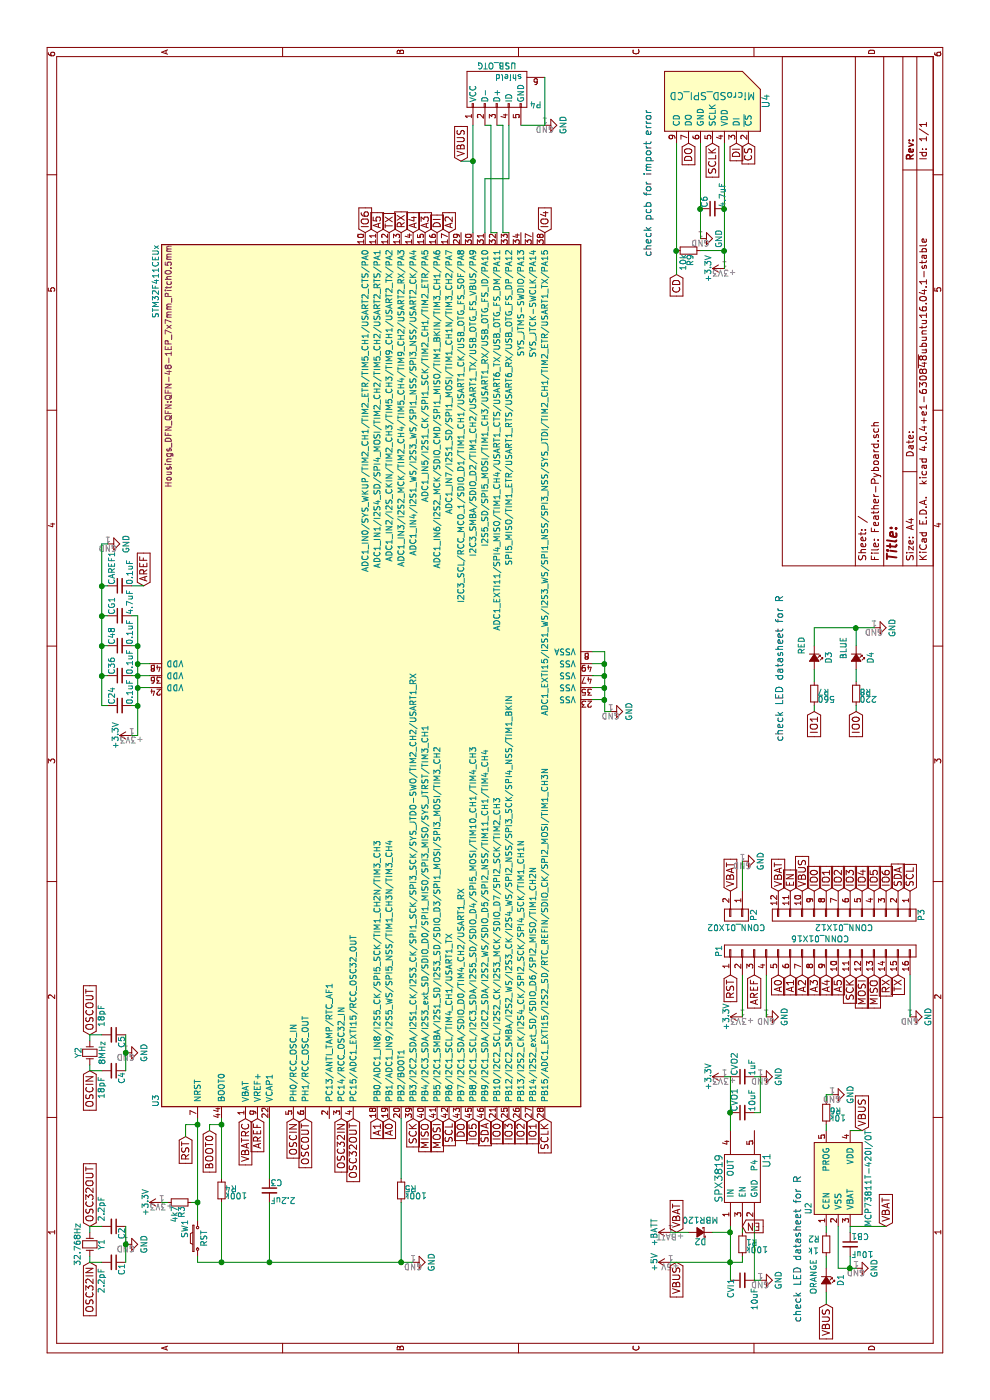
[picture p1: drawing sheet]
EESchema Schematic File Version 2
LIBS:power
LIBS:device
LIBS:transistors
LIBS:conn
LIBS:linear
LIBS:regul
LIBS:74xx
LIBS:cmos4000
LIBS:adc-dac
LIBS:memory
LIBS:xilinx
LIBS:microcontrollers
LIBS:dsp
LIBS:microchip
LIBS:analog_switches
LIBS:motorola
LIBS:texas
LIBS:intel
LIBS:audio
LIBS:interface
LIBS:digital-audio
LIBS:philips
LIBS:display
LIBS:cypress
LIBS:siliconi
LIBS:opto
LIBS:atmel
LIBS:contrib
LIBS:valves
LIBS:bbd
LIBS:battery_management
LIBS:Worldsemi
LIBS:Power_Management
LIBS:ESD_Protection
LIBS:supertex
LIBS:Lattice
LIBS:msp430
LIBS:actel
LIBS:ir
LIBS:analog_devices
LIBS:microchip_pic10mcu
LIBS:transf
LIBS:onsemi
LIBS:rfcom
LIBS:ftdi
LIBS:switches
LIBS:elec-unifil
LIBS:microchip_pic12mcu
LIBS:Oscillators
LIBS:stm8
LIBS:hc11
LIBS:gennum
LIBS:diode
LIBS:sensors
LIBS:microchip_pic16mcu
LIBS:Xicor
LIBS:nordicsemi
LIBS:microchip_dspic33dsc
LIBS:motor_drivers
LIBS:logo
LIBS:microchip_pic18mcu
LIBS:Zilog
LIBS:pspice
LIBS:cmos_ieee
LIBS:74xgxx
LIBS:silabs
LIBS:ttl_ieee
LIBS:brooktre
LIBS:nxp_armmcu
LIBS:stm32
LIBS:relays
LIBS:Altera
LIBS:graphic
LIBS:dc-dc
LIBS:powerint
LIBS:maxim
LIBS:microchip_pic32mcu
LIBS:video
LIBS:references
LIBS:ac-dc
LIBS:theinventorhouse
LIBS:RFM12_SMD
LIBS:ATWINC1500-MR210PA
LIBS:ATMEGA328P-AU
LIBS:74HC4050D_652
LIBS:microsd_spi_cd
LIBS:Feather-Pyboard-cache
EELAYER 25 0
EELAYER END
$Descr A4 11693 8268
encoding utf-8
Sheet 1 1
Title ""
Date ""
Rev ""
Comp ""
Comment1 ""
Comment2 ""
Comment3 ""
Comment4 ""
$EndDescr
$Comp
L STM32F411CEUx U3
U 1 1
P 6050 3150
F 0 "U3" H 2450 4975 50  0000 L BNN
F 1 "STM32F411CEUx" H 9650 4975 50  0000 R BNN
F 2 "Housings_DFN_QFN:QFN-48-1EP_7x7mm_Pitch0.5mm" H 9650 4925 50  0000 R TNN
F 3 "" H 6050 3150 50  0000 C CNN
	1    6050 3150
	1    0    0    -1  
$EndComp
$Comp
L MCP73811T-420I/OT U2
U 1 1
P 1850 7000
F 0 "U2" H 1600 7250 50  0000 C CNN
F 1 "MCP73811T-420I/OT" H 1850 6750 50  0000 C CNN
F 2 "TO_SOT_Packages_SMD:SOT-23-5" H 1850 7000 50  0001 C CNN
F 3 "" H 1850 7000 50  0000 C CNN
	1    1850 7000
	1    0    0    -1  
$EndComp
$Comp
L SPX3819 U1
U 1 1
P 1850 6200
F 0 "U1" H 2000 6000 60  0000 C CNN
F 1 "SPX3819" H 1850 6400 60  0000 C CNN
F 2 "TO_SOT_Packages_SMD:SOT-23-5" H 1850 6200 60  0001 C CNN
F 3 "" H 1850 6200 60  0000 C CNN
	1    1850 6200
	1    0    0    -1  
$EndComp
$Comp
L D_Schottky_Small D2
U 1 1
P 1400 5850
F 0 "D2" H 1350 5930 50  0000 L CNN
F 1 "MBR120" H 1250 5750 50  0000 L CNN
F 2 "Diodes_SMD:SOD-123" V 1400 5850 50  0001 C CNN
F 3 "" V 1400 5850 50  0000 C CNN
	1    1400 5850
	0    -1   -1   0   
$EndComp
$Comp
L Crystal_Small Y2
U 1 1
P 2900 750
F 0 "Y2" H 2900 850 50  0000 C CNN
F 1 "8MHz" H 2900 650 50  0000 C CNN
F 2 "smt:R-1210" H 2900 750 50  0001 C CNN
F 3 "" H 2900 750 50  0000 C CNN
	1    2900 750 
	1    0    0    -1  
$EndComp
$Comp
L Crystal_Small Y1
U 1 1
P 1300 750
F 0 "Y1" H 1300 850 50  0000 C CNN
F 1 "32.768Hz" H 1300 650 50  0000 C CNN
F 2 "smt:R-1206" H 1300 750 50  0001 C CNN
F 3 "" H 1300 750 50  0000 C CNN
	1    1300 750 
	-1   0    0    1   
$EndComp
$Comp
L USB_OTG P4
U 1 1
P 10950 4150
F 0 "P4" H 11275 4025 50  0000 C CNN
F 1 "USB_OTG" H 10950 4350 50  0000 C CNN
F 2 "Connect:USB_Micro-B" V 10900 4050 50  0001 C CNN
F 3 "" V 10900 4050 50  0000 C CNN
	1    10950 4150
	0    1    1    0   
$EndComp
$Comp
L MicroSD_SPI_CD U4
U 1 1
P 10850 5950
F 0 "U4" H 10850 6400 60  0000 C CNN
F 1 "MicroSD_SPI_CD" V 10800 5950 60  0000 C CNN
F 2 "conn-io:HIROSE-MICROSD-DM3AT-SF" H 10700 5950 60  0001 C CNN
F 3 "" H 10700 5950 60  0000 C CNN
	1    10850 5950
	-1   0    0    1   
$EndComp
$Comp
L SW_PUSH_SMALL_H SW1
U 1 1
P 1350 1650
F 0 "SW1" H 1430 1760 50  0000 C CNN
F 1 "RST" H 1350 1600 50  0000 C CNN
F 2 "Buttons_Switches_SMD:SW_SPST_B3U-1000P" H 1350 1850 50  0001 C CNN
F 3 "" H 1350 1850 50  0000 C CNN
	1    1350 1650
	1    0    0    -1  
$EndComp
$Comp
L CONN_01X02 P2
U 1 1
P 4050 6150
F 0 "P2" H 4050 6300 50  0000 C CNN
F 1 "CONN_01X02" V 4150 6150 50  0000 C CNN
F 2 "Connectors_JST:JST_PH_S2B-PH-SM4-TB_02x2.00mm_Angled" H 4050 6150 50  0001 C CNN
F 3 "" H 4050 6150 50  0000 C CNN
	1    4050 6150
	-1   0    0    1   
$EndComp
$Comp
L CONN_01X16 P1
U 1 1
P 3750 6850
F 0 "P1" H 3750 7700 50  0000 C CNN
F 1 "CONN_01X16" V 3850 6850 50  0000 C CNN
F 2 "Socket_Strips:Socket_Strip_Straight_1x16" H 3750 6850 50  0001 C CNN
F 3 "" H 3750 6850 50  0000 C CNN
	1    3750 6850
	1    0    0    -1  
$EndComp
$Comp
L CONN_01X12 P3
U 1 1
P 4050 7050
F 0 "P3" H 4050 7700 50  0000 C CNN
F 1 "CONN_01X12" V 4150 7050 50  0000 C CNN
F 2 "Socket_Strips:Socket_Strip_Straight_1x12" H 4050 7050 50  0001 C CNN
F 3 "" H 4050 7050 50  0000 C CNN
	1    4050 7050
	-1   0    0    1   
$EndComp
$Comp
L C_Small C24
U 1 1
P 5800 1000
F 0 "C24" H 5810 1070 50  0000 L CNN
F 1 "0.1uF" H 5810 920 50  0000 L CNN
F 2 "Capacitors_SMD:C_0402" H 5800 1000 50  0001 C CNN
F 3 "" H 5800 1000 50  0000 C CNN
	1    5800 1000
	1    0    0    -1  
$EndComp
$Comp
L C_Small C36
U 1 1
P 6050 1000
F 0 "C36" H 6060 1070 50  0000 L CNN
F 1 "0.1uF" H 6060 920 50  0000 L CNN
F 2 "Capacitors_SMD:C_0402" H 6050 1000 50  0001 C CNN
F 3 "" H 6050 1000 50  0000 C CNN
	1    6050 1000
	1    0    0    -1  
$EndComp
$Comp
L C_Small C48
U 1 1
P 6300 1000
F 0 "C48" H 6310 1070 50  0000 L CNN
F 1 "0.1uF" H 6310 920 50  0000 L CNN
F 2 "Capacitors_SMD:C_0402" H 6300 1000 50  0001 C CNN
F 3 "" H 6300 1000 50  0000 C CNN
	1    6300 1000
	1    0    0    -1  
$EndComp
$Comp
L +3.3V #PWR01
U 1 1
P 5550 1100
F 0 "#PWR01" H 5550 950 50  0001 C CNN
F 1 "+3.3V" H 5550 1240 50  0000 C CNN
F 2 "" H 5550 1100 50  0000 C CNN
F 3 "" H 5550 1100 50  0000 C CNN
	1    5550 1100
	1    0    0    -1  
$EndComp
$Comp
L GND #PWR02
U 1 1
P 7150 900
F 0 "#PWR02" H 7150 650 50  0001 C CNN
F 1 "GND" H 7150 750 50  0000 C CNN
F 2 "" H 7150 900 50  0000 C CNN
F 3 "" H 7150 900 50  0000 C CNN
	1    7150 900 
	1    0    0    -1  
$EndComp
$Comp
L GND #PWR03
U 1 1
P 5750 5100
F 0 "#PWR03" H 5750 4850 50  0001 C CNN
F 1 "GND" H 5750 4950 50  0000 C CNN
F 2 "" H 5750 5100 50  0000 C CNN
F 3 "" H 5750 5100 50  0000 C CNN
	1    5750 5100
	1    0    0    -1  
$EndComp
$Comp
L C_Small CAREF1
U 1 1
P 6800 1000
F 0 "CAREF1" H 6810 1070 50  0000 L CNN
F 1 "0.1uF" H 6810 920 50  0000 L CNN
F 2 "Capacitors_SMD:C_0402" H 6800 1000 50  0001 C CNN
F 3 "" H 6800 1000 50  0000 C CNN
	1    6800 1000
	1    0    0    -1  
$EndComp
$Comp
L C_Small CG1
U 1 1
P 6550 1000
F 0 "CG1" H 6560 1070 50  0000 L CNN
F 1 "4.7uF" H 6560 920 50  0000 L CNN
F 2 "Capacitors_SMD:C_0402" H 6550 1000 50  0001 C CNN
F 3 "" H 6550 1000 50  0000 C CNN
	1    6550 1000
	1    0    0    -1  
$EndComp
$Comp
L C_Small C2
U 1 1
P 1450 950
F 0 "C2" H 1460 1020 50  0000 L CNN
F 1 "2.2pF" H 1200 850 50  0000 L CNN
F 2 "Capacitors_SMD:C_0402" H 1450 950 50  0001 C CNN
F 3 "" H 1450 950 50  0000 C CNN
	1    1450 950 
	-1   0    0    1   
$EndComp
$Comp
L C_Small C1
U 1 1
P 1150 950
F 0 "C1" H 1160 1020 50  0000 L CNN
F 1 "2.2pF" H 1200 850 50  0000 L CNN
F 2 "Capacitors_SMD:C_0402" H 1150 950 50  0001 C CNN
F 3 "" H 1150 950 50  0000 C CNN
	1    1150 950 
	-1   0    0    1   
$EndComp
Text GLabel 2350 2850 0    60   Input ~ 0
OSC32IN
Text GLabel 2350 2950 0    60   Input ~ 0
OSC32OUT
$Comp
L GND #PWR04
U 1 1
P 1300 1050
F 0 "#PWR04" H 1300 800 50  0001 C CNN
F 1 "GND" H 1300 900 50  0000 C CNN
F 2 "" H 1300 1050 50  0000 C CNN
F 3 "" H 1300 1050 50  0000 C CNN
	1    1300 1050
	1    0    0    -1  
$EndComp
Text GLabel 1150 750  0    60   Input ~ 0
OSC32IN
Text GLabel 1450 750  2    60   Input ~ 0
OSC32OUT
Text GLabel 2350 2450 0    60   Input ~ 0
OSCIN
Text GLabel 2350 2550 0    60   Input ~ 0
OSCOUT
$Comp
L C_Small C4
U 1 1
P 2750 950
F 0 "C4" H 2760 1020 50  0000 L CNN
F 1 "18pF" H 2800 850 50  0000 L CNN
F 2 "Capacitors_SMD:C_0402" H 2750 950 50  0001 C CNN
F 3 "" H 2750 950 50  0000 C CNN
	1    2750 950 
	-1   0    0    1   
$EndComp
$Comp
L C_Small C5
U 1 1
P 3050 950
F 0 "C5" H 3060 1020 50  0000 L CNN
F 1 "18pF" H 2800 850 50  0000 L CNN
F 2 "Capacitors_SMD:C_0402" H 3050 950 50  0001 C CNN
F 3 "" H 3050 950 50  0000 C CNN
	1    3050 950 
	-1   0    0    1   
$EndComp
$Comp
L GND #PWR05
U 1 1
P 2900 1050
F 0 "#PWR05" H 2900 800 50  0001 C CNN
F 1 "GND" H 2900 900 50  0000 C CNN
F 2 "" H 2900 1050 50  0000 C CNN
F 3 "" H 2900 1050 50  0000 C CNN
	1    2900 1050
	1    0    0    -1  
$EndComp
Text GLabel 2750 750  0    60   Input ~ 0
OSCIN
Text GLabel 3050 750  2    60   Input ~ 0
OSCOUT
$Comp
L R_Small R4
U 1 1
P 1750 1850
F 0 "R4" H 1780 1870 50  0000 L CNN
F 1 "100k" H 1780 1810 50  0000 L CNN
F 2 "Resistors_SMD:R_0402" H 1750 1850 50  0001 C CNN
F 3 "" H 1750 1850 50  0000 C CNN
	1    1750 1850
	0    1    1    0   
$EndComp
Text GLabel 2250 1750 0    60   Input ~ 0
BOOT0
$Comp
L R_Small R3
U 1 1
P 1650 1500
F 0 "R3" H 1680 1520 50  0000 L CNN
F 1 "4k7" H 1680 1460 50  0000 L CNN
F 2 "Resistors_SMD:R_0402" H 1650 1500 50  0001 C CNN
F 3 "" H 1650 1500 50  0000 C CNN
	1    1650 1500
	-1   0    0    1   
$EndComp
$Comp
L +3.3V #PWR06
U 1 1
P 1650 1350
F 0 "#PWR06" H 1650 1200 50  0001 C CNN
F 1 "+3.3V" H 1650 1490 50  0000 C CNN
F 2 "" H 1650 1350 50  0000 C CNN
F 3 "" H 1650 1350 50  0000 C CNN
	1    1650 1350
	1    0    0    -1  
$EndComp
$Comp
L GND #PWR07
U 1 1
P 1150 3450
F 0 "#PWR07" H 1150 3200 50  0001 C CNN
F 1 "GND" H 1150 3300 50  0000 C CNN
F 2 "" H 1150 3450 50  0000 C CNN
F 3 "" H 1150 3450 50  0000 C CNN
	1    1150 3450
	1    0    0    -1  
$EndComp
$Comp
L C_Small C3
U 1 1
P 1750 2250
F 0 "C3" H 1760 2320 50  0000 L CNN
F 1 "2.2uF" H 1760 2170 50  0000 L CNN
F 2 "Capacitors_SMD:C_0402" H 1750 2250 50  0001 C CNN
F 3 "" H 1750 2250 50  0000 C CNN
	1    1750 2250
	0    1    1    0   
$EndComp
Text GLabel 2350 2050 0    60   Input ~ 0
VBATRC
Text GLabel 2350 2150 0    60   Input ~ 0
AREF
Text GLabel 6800 1200 2    60   Input ~ 0
AREF
$Comp
L +BATT #PWR08
U 1 1
P 1400 5600
F 0 "#PWR08" H 1400 5450 50  0001 C CNN
F 1 "+BATT" H 1400 5740 50  0000 C CNN
F 2 "" H 1400 5600 50  0000 C CNN
F 3 "" H 1400 5600 50  0000 C CNN
	1    1400 5600
	1    0    0    -1  
$EndComp
$Comp
L +5V #PWR09
U 1 1
P 1150 5600
F 0 "#PWR09" H 1150 5450 50  0001 C CNN
F 1 "+5V" H 1150 5740 50  0000 C CNN
F 2 "" H 1150 5600 50  0000 C CNN
F 3 "" H 1150 5600 50  0000 C CNN
	1    1150 5600
	1    0    0    -1  
$EndComp
Text GLabel 1400 5650 2    60   Input ~ 0
VBAT
Text GLabel 1150 5650 0    60   Input ~ 0
VBUS
$Comp
L R_Small R1
U 1 1
P 1300 6200
F 0 "R1" H 1330 6220 50  0000 L CNN
F 1 "100k" H 1330 6160 50  0000 L CNN
F 2 "Resistors_SMD:R_0402" H 1300 6200 50  0001 C CNN
F 3 "" H 1300 6200 50  0000 C CNN
	1    1300 6200
	0    1    1    0   
$EndComp
$Comp
L C_Small CVI1
U 1 1
P 1000 6200
F 0 "CVI1" H 850 6300 50  0000 L CNN
F 1 "10uF" H 750 6100 50  0000 L CNN
F 2 "Capacitors_SMD:C_0402" H 1000 6200 50  0001 C CNN
F 3 "" H 1000 6200 50  0000 C CNN
	1    1000 6200
	1    0    0    -1  
$EndComp
$Comp
L GND #PWR010
U 1 1
P 1000 6350
F 0 "#PWR010" H 1000 6100 50  0001 C CNN
F 1 "GND" H 1000 6200 50  0000 C CNN
F 2 "" H 1000 6350 50  0000 C CNN
F 3 "" H 1000 6350 50  0000 C CNN
	1    1000 6350
	1    0    0    -1  
$EndComp
$Comp
L C_Small CVO1
U 1 1
P 2400 6200
F 0 "CVO1" H 2410 6270 50  0000 L CNN
F 1 "10uF" H 2410 6120 50  0000 L CNN
F 2 "Capacitors_SMD:C_0402" H 2400 6200 50  0001 C CNN
F 3 "" H 2400 6200 50  0000 C CNN
	1    2400 6200
	1    0    0    -1  
$EndComp
$Comp
L C_Small CVO2
U 1 1
P 2700 6200
F 0 "CVO2" H 2710 6270 50  0000 L CNN
F 1 "1uF" H 2710 6120 50  0000 L CNN
F 2 "Capacitors_SMD:C_0402" H 2700 6200 50  0001 C CNN
F 3 "" H 2700 6200 50  0000 C CNN
	1    2700 6200
	1    0    0    -1  
$EndComp
$Comp
L +3.3V #PWR011
U 1 1
P 2700 6050
F 0 "#PWR011" H 2700 5900 50  0001 C CNN
F 1 "+3.3V" H 2700 6190 50  0000 C CNN
F 2 "" H 2700 6050 50  0000 C CNN
F 3 "" H 2700 6050 50  0000 C CNN
	1    2700 6050
	1    0    0    -1  
$EndComp
$Comp
L GND #PWR012
U 1 1
P 2700 6350
F 0 "#PWR012" H 2700 6100 50  0001 C CNN
F 1 "GND" H 2700 6200 50  0000 C CNN
F 2 "" H 2700 6350 50  0000 C CNN
F 3 "" H 2700 6350 50  0000 C CNN
	1    2700 6350
	1    0    0    -1  
$EndComp
$Comp
L C_Small CB1
U 1 1
P 1300 7100
F 0 "CB1" H 1310 7170 50  0000 L CNN
F 1 "10uF" H 1310 7020 50  0000 L CNN
F 2 "Capacitors_SMD:C_0402" H 1300 7100 50  0001 C CNN
F 3 "" H 1300 7100 50  0000 C CNN
	1    1300 7100
	0    1    1    0   
$EndComp
$Comp
L R_Small R2
U 1 1
P 1300 6900
F 0 "R2" H 1150 6950 50  0000 L CNN
F 1 "1k" H 1150 6850 50  0000 L CNN
F 2 "Resistors_SMD:R_0402" H 1300 6900 50  0001 C CNN
F 3 "" H 1300 6900 50  0000 C CNN
	1    1300 6900
	0    1    1    0   
$EndComp
$Comp
L R_Small R6
U 1 1
P 2400 6900
F 0 "R6" H 2430 6920 50  0000 L CNN
F 1 "10k" H 2430 6860 50  0000 L CNN
F 2 "Resistors_SMD:R_0402" H 2400 6900 50  0001 C CNN
F 3 "" H 2400 6900 50  0000 C CNN
	1    2400 6900
	0    1    1    0   
$EndComp
$Comp
L GND #PWR013
U 1 1
P 2550 6950
F 0 "#PWR013" H 2550 6700 50  0001 C CNN
F 1 "GND" H 2550 6800 50  0000 C CNN
F 2 "" H 2550 6950 50  0000 C CNN
F 3 "" H 2550 6950 50  0000 C CNN
	1    2550 6950
	1    0    0    -1  
$EndComp
$Comp
L GND #PWR014
U 1 1
P 1100 7150
F 0 "#PWR014" H 1100 6900 50  0001 C CNN
F 1 "GND" H 1100 7000 50  0000 C CNN
F 2 "" H 1100 7150 50  0000 C CNN
F 3 "" H 1100 7150 50  0000 C CNN
	1    1100 7150
	1    0    0    -1  
$EndComp
Text GLabel 1450 7400 2    60   Input ~ 0
VBAT
Text GLabel 2250 7200 2    60   Input ~ 0
VBUS
$Comp
L Led_Small D1
U 1 1
P 1000 6900
F 0 "D1" H 950 7025 50  0000 L CNN
F 1 "ORANGE" H 825 6800 50  0000 L CNN
F 2 "LEDs:LED_0402" V 1000 6900 50  0001 C CNN
F 3 "" V 1000 6900 50  0000 C CNN
	1    1000 6900
	-1   0    0    1   
$EndComp
Text GLabel 800  6900 0    60   Input ~ 0
VBUS
Text GLabel 10350 3850 2    60   Input ~ 0
VBUS
Wire Wire Line
	5800 1100 5800 1150
Wire Wire Line
	5550 1150 6550 1150
Wire Wire Line
	6300 1150 6300 1100
Wire Wire Line
	6050 1100 6050 1250
Connection ~ 6050 1150
Wire Wire Line
	5950 1250 5950 1150
Connection ~ 5950 1150
Wire Wire Line
	6150 1250 6150 1150
Connection ~ 6150 1150
Wire Wire Line
	5550 1100 5550 1150
Connection ~ 5800 1150
Wire Wire Line
	5800 900  5800 850 
Wire Wire Line
	5800 850  7150 850 
Wire Wire Line
	6300 850  6300 900 
Wire Wire Line
	6050 900  6050 850 
Connection ~ 6050 850 
Wire Wire Line
	7150 850  7150 900 
Connection ~ 6300 850 
Wire Wire Line
	5850 4950 5850 5050
Wire Wire Line
	5750 5050 6250 5050
Wire Wire Line
	6150 5050 6150 4950
Wire Wire Line
	5950 4950 5950 5050
Connection ~ 5950 5050
Wire Wire Line
	6050 4950 6050 5050
Connection ~ 6050 5050
Wire Wire Line
	5750 5050 5750 5100
Connection ~ 5850 5050
Wire Wire Line
	6550 900  6550 850 
Connection ~ 6550 850 
Wire Wire Line
	6800 900  6800 850 
Connection ~ 6800 850 
Wire Wire Line
	6550 1150 6550 1100
Connection ~ 6300 1150
Wire Wire Line
	6800 1100 6800 1200
Wire Wire Line
	6250 5050 6250 4950
Connection ~ 6150 5050
Wire Wire Line
	1150 850  1150 750 
Wire Wire Line
	1150 750  1200 750 
Wire Wire Line
	1400 750  1450 750 
Wire Wire Line
	1450 750  1450 850 
Wire Wire Line
	1150 1050 1450 1050
Connection ~ 1300 1050
Wire Wire Line
	2750 1050 3050 1050
Connection ~ 2900 1050
Wire Wire Line
	2750 850  2750 750 
Wire Wire Line
	2750 750  2800 750 
Wire Wire Line
	3000 750  3050 750 
Wire Wire Line
	3050 750  3050 850 
Wire Wire Line
	1150 1850 1650 1850
Wire Wire Line
	1850 1850 2350 1850
Wire Wire Line
	2300 1850 2300 1750
Wire Wire Line
	2300 1750 2250 1750
Connection ~ 2300 1850
Wire Wire Line
	1500 1650 2350 1650
Wire Wire Line
	1150 1650 1150 3450
Wire Wire Line
	1150 1650 1200 1650
Wire Wire Line
	2350 2250 1850 2250
Connection ~ 1150 1850
Wire Wire Line
	1650 2250 1150 2250
Connection ~ 1150 2250
Wire Wire Line
	1400 5600 1400 5750
Wire Wire Line
	1400 6100 1400 5950
Wire Wire Line
	1000 6100 1450 6100
Wire Wire Line
	1150 5600 1150 6200
Connection ~ 1400 6100
Wire Wire Line
	1450 6200 1400 6200
Wire Wire Line
	1150 6200 1200 6200
Connection ~ 1150 6100
Wire Wire Line
	1000 6300 1450 6300
Wire Wire Line
	1000 6350 1000 6300
Wire Wire Line
	2250 6100 2700 6100
Connection ~ 2400 6100
Wire Wire Line
	2700 6100 2700 6050
Wire Wire Line
	2700 6300 2700 6350
Wire Wire Line
	2400 6300 2400 6350
Wire Wire Line
	2400 6350 2700 6350
Wire Wire Line
	2250 6900 2300 6900
Wire Wire Line
	2500 6900 2550 6900
Wire Wire Line
	2550 6900 2550 6950
Wire Wire Line
	1450 7000 1100 7000
Wire Wire Line
	1450 7100 1400 7100
Wire Wire Line
	1100 7000 1100 7150
Wire Wire Line
	1200 7100 1100 7100
Connection ~ 1100 7100
Wire Wire Line
	1450 7100 1450 7400
Wire Wire Line
	2250 7100 2250 7200
Wire Wire Line
	1450 6900 1400 6900
Wire Wire Line
	1200 6900 1100 6900
Wire Wire Line
	900  6900 800  6900
Wire Wire Line
	9750 3950 10650 3950
Wire Wire Line
	10350 3850 10350 3950
Connection ~ 10350 3950
$Comp
L GND #PWR015
U 1 1
P 10650 4550
F 0 "#PWR015" H 10650 4300 50  0001 C CNN
F 1 "GND" H 10650 4400 50  0000 C CNN
F 2 "" H 10650 4550 50  0000 C CNN
F 3 "" H 10650 4550 50  0000 C CNN
	1    10650 4550
	1    0    0    -1  
$EndComp
Wire Wire Line
	10650 4350 10650 4550
Wire Wire Line
	10650 4550 11050 4550
Wire Wire Line
	10650 4050 10650 4100
Wire Wire Line
	10650 4100 9750 4100
Wire Wire Line
	9750 4100 9750 4150
Wire Wire Line
	9750 4250 9750 4200
Wire Wire Line
	9750 4200 10650 4200
Wire Wire Line
	10650 4200 10650 4150
Wire Wire Line
	10650 4250 10200 4250
Wire Wire Line
	10200 4250 10200 4050
Wire Wire Line
	10200 4050 9750 4050
Text GLabel 9400 5650 0    60   Input ~ 0
CD
Text GLabel 10500 5750 0    60   Input ~ 0
DO
Text GLabel 10500 5950 0    60   Input ~ 0
SCLK
Text GLabel 10500 6150 0    60   Input ~ 0
DI
Text GLabel 10500 6250 0    60   Input ~ 0
CS
$Comp
L GND #PWR016
U 1 1
P 9700 5850
F 0 "#PWR016" H 9700 5600 50  0001 C CNN
F 1 "GND" H 9700 5700 50  0000 C CNN
F 2 "" H 9700 5850 50  0000 C CNN
F 3 "" H 9700 5850 50  0000 C CNN
	1    9700 5850
	1    0    0    -1  
$EndComp
Wire Wire Line
	9700 5850 10500 5850
$Comp
L +3.3V #PWR017
U 1 1
P 9450 6050
F 0 "#PWR017" H 9450 5900 50  0001 C CNN
F 1 "+3.3V" H 9450 6190 50  0000 C CNN
F 2 "" H 9450 6050 50  0000 C CNN
F 3 "" H 9450 6050 50  0000 C CNN
	1    9450 6050
	1    0    0    -1  
$EndComp
Wire Wire Line
	9450 6050 10500 6050
Text GLabel 2350 3850 0    60   Input ~ 0
DO
Text GLabel 2350 4550 0    60   Input ~ 0
SCLK
Text GLabel 9750 3650 2    60   Input ~ 0
DI
Text GLabel 4250 6100 2    60   Input ~ 0
VBAT
$Comp
L GND #PWR018
U 1 1
P 4500 6200
F 0 "#PWR018" H 4500 5950 50  0001 C CNN
F 1 "GND" H 4500 6050 50  0000 C CNN
F 2 "" H 4500 6200 50  0000 C CNN
F 3 "" H 4500 6200 50  0000 C CNN
	1    4500 6200
	1    0    0    -1  
$EndComp
Wire Wire Line
	4250 6200 4500 6200
$Comp
L C_Small C6
U 1 1
P 9950 5950
F 0 "C6" H 9960 6020 50  0000 L CNN
F 1 "4.7uF" H 9960 5870 50  0000 L CNN
F 2 "Capacitors_SMD:C_0402" H 9950 5950 50  0001 C CNN
F 3 "" H 9950 5950 50  0000 C CNN
	1    9950 5950
	1    0    0    -1  
$EndComp
$Comp
L R_Small R9
U 1 1
P 9600 5750
F 0 "R9" H 9630 5770 50  0000 L CNN
F 1 "10k" H 9630 5710 50  0000 L CNN
F 2 "Resistors_SMD:R_0402" H 9600 5750 50  0001 C CNN
F 3 "" H 9600 5750 50  0000 C CNN
	1    9600 5750
	-1   0    0    1   
$EndComp
Wire Wire Line
	9600 5850 9600 6050
Connection ~ 9600 6050
Connection ~ 9950 5850
Connection ~ 9950 6050
Wire Wire Line
	9400 5650 10500 5650
Connection ~ 9600 5650
Text Notes 650  6700 0    60   ~ 0
check LED datasheet for R
Text Notes 5500 6550 0    60   ~ 0
check LED datasheet for R
$Comp
L R_Small R7
U 1 1
P 5900 6800
F 0 "R7" H 5930 6820 50  0000 L CNN
F 1 "560" H 5930 6760 50  0000 L CNN
F 2 "Resistors_SMD:R_0402" H 5900 6800 50  0001 C CNN
F 3 "" H 5900 6800 50  0000 C CNN
	1    5900 6800
	0    1    1    0   
$EndComp
$Comp
L R_Small R8
U 1 1
P 5900 7150
F 0 "R8" H 5930 7170 50  0000 L CNN
F 1 "220" H 5930 7110 50  0000 L CNN
F 2 "Resistors_SMD:R_0402" H 5900 7150 50  0001 C CNN
F 3 "" H 5900 7150 50  0000 C CNN
	1    5900 7150
	0    1    1    0   
$EndComp
$Comp
L Led_Small D3
U 1 1
P 6200 6800
F 0 "D3" H 6150 6925 50  0000 L CNN
F 1 "RED" H 6025 6700 50  0000 L CNN
F 2 "LEDs:LED_0402" V 6200 6800 50  0001 C CNN
F 3 "" V 6200 6800 50  0000 C CNN
	1    6200 6800
	-1   0    0    1   
$EndComp
$Comp
L Led_Small D4
U 1 1
P 6200 7150
F 0 "D4" H 6150 7275 50  0000 L CNN
F 1 "BLUE" H 6025 7050 50  0000 L CNN
F 2 "LEDs:LED_0402" V 6200 7150 50  0001 C CNN
F 3 "" V 6200 7150 50  0000 C CNN
	1    6200 7150
	-1   0    0    1   
$EndComp
$Comp
L GND #PWR019
U 1 1
P 6450 7300
F 0 "#PWR019" H 6450 7050 50  0001 C CNN
F 1 "GND" H 6450 7150 50  0000 C CNN
F 2 "" H 6450 7300 50  0000 C CNN
F 3 "" H 6450 7300 50  0000 C CNN
	1    6450 7300
	1    0    0    -1  
$EndComp
Wire Wire Line
	6000 6800 6100 6800
Wire Wire Line
	6000 7150 6100 7150
Wire Wire Line
	6300 6800 6450 6800
Wire Wire Line
	6450 6800 6450 7300
Wire Wire Line
	6300 7150 6450 7150
Connection ~ 6450 7150
Wire Wire Line
	5800 7150 5750 7150
Wire Wire Line
	5800 6800 5750 6800
Text GLabel 5750 6800 0    60   Input ~ 0
IO1
Text GLabel 5750 7150 0    60   Input ~ 0
IO0
Wire Wire Line
	1650 1350 1650 1400
Wire Wire Line
	1650 1600 1650 1650
Connection ~ 1650 1650
Text GLabel 2200 1550 0    60   Input ~ 0
RST
Wire Wire Line
	2200 1550 2300 1550
Wire Wire Line
	2300 1550 2300 1650
Connection ~ 2300 1650
Text GLabel 3550 6100 0    60   Input ~ 0
RST
$Comp
L +3.3V #PWR020
U 1 1
P 3200 6200
F 0 "#PWR020" H 3200 6050 50  0001 C CNN
F 1 "+3.3V" H 3200 6340 50  0000 C CNN
F 2 "" H 3200 6200 50  0000 C CNN
F 3 "" H 3200 6200 50  0000 C CNN
	1    3200 6200
	1    0    0    -1  
$EndComp
Wire Wire Line
	3550 6200 3200 6200
Text GLabel 3550 6300 0    60   Input ~ 0
AREF
$Comp
L GND #PWR021
U 1 1
P 3200 6400
F 0 "#PWR021" H 3200 6150 50  0001 C CNN
F 1 "GND" H 3200 6250 50  0000 C CNN
F 2 "" H 3200 6400 50  0000 C CNN
F 3 "" H 3200 6400 50  0000 C CNN
	1    3200 6400
	1    0    0    -1  
$EndComp
Wire Wire Line
	3200 6400 3550 6400
Text GLabel 3550 6500 0    60   Input ~ 0
A0
Text GLabel 3550 6600 0    60   Input ~ 0
A1
Text GLabel 3550 6700 0    60   Input ~ 0
A2
Text GLabel 3550 6800 0    60   Input ~ 0
A3
Text GLabel 3550 6900 0    60   Input ~ 0
A4
Text GLabel 3550 7000 0    60   Input ~ 0
A5
Text GLabel 3550 7100 0    60   Input ~ 0
SCK
Text GLabel 3550 7200 0    60   Input ~ 0
MOSI
Text GLabel 3550 7300 0    60   Input ~ 0
MISO
Text GLabel 3550 7400 0    60   Input ~ 0
RX
Text GLabel 3550 7500 0    60   Input ~ 0
TX
$Comp
L GND #PWR022
U 1 1
P 3200 7600
F 0 "#PWR022" H 3200 7350 50  0001 C CNN
F 1 "GND" H 3200 7450 50  0000 C CNN
F 2 "" H 3200 7600 50  0000 C CNN
F 3 "" H 3200 7600 50  0000 C CNN
	1    3200 7600
	1    0    0    -1  
$EndComp
Wire Wire Line
	3200 7600 3550 7600
Text GLabel 4250 7600 2    60   Input ~ 0
SCL
Text GLabel 4250 7500 2    60   Input ~ 0
SDA
Text GLabel 4250 6500 2    60   Input ~ 0
VBAT
Text GLabel 4250 6600 2    60   Input ~ 0
EN
Text GLabel 1450 6200 3    60   Input ~ 0
EN
Text GLabel 4250 6700 2    60   Input ~ 0
VBUS
Text GLabel 4250 6800 2    60   Input ~ 0
IO0
Text GLabel 4250 6900 2    60   Input ~ 0
IO1
Text GLabel 4250 7000 2    60   Input ~ 0
IO2
Text GLabel 4250 7100 2    60   Input ~ 0
IO3
Text GLabel 4250 7200 2    60   Input ~ 0
IO4
Text GLabel 4250 7300 2    60   Input ~ 0
IO5
Text GLabel 4250 7400 2    60   Input ~ 0
IO6
Text GLabel 2350 3250 0    60   Input ~ 0
A0
Text GLabel 2350 3150 0    60   Input ~ 0
A1
Text GLabel 9750 3750 2    60   Input ~ 0
A2
Text GLabel 9750 3550 2    60   Input ~ 0
A3
Text GLabel 9750 3450 2    60   Input ~ 0
A4
Text GLabel 9750 3150 2    60   Input ~ 0
A5
Text GLabel 9750 3350 2    60   Input ~ 0
RX
Text GLabel 9750 3250 2    60   Input ~ 0
TX
Text GLabel 2350 3650 0    60   Input ~ 0
MOSI
Text GLabel 2350 3550 0    60   Input ~ 0
MISO
Text GLabel 2350 3450 0    60   Input ~ 0
SCK
$Comp
L R_Small R5
U 1 1
P 1750 3350
F 0 "R5" H 1780 3370 50  0000 L CNN
F 1 "100k" H 1780 3310 50  0000 L CNN
F 2 "Resistors_SMD:R_0402" H 1750 3350 50  0001 C CNN
F 3 "" H 1750 3350 50  0000 C CNN
	1    1750 3350
	0    1    1    0   
$EndComp
Wire Wire Line
	2350 3350 1850 3350
Wire Wire Line
	1650 3350 1150 3350
Connection ~ 1150 3350
Text GLabel 2350 3750 0    60   Input ~ 0
SCL
Text GLabel 2350 4050 0    60   Input ~ 0
SDA
Text Notes 9550 5450 0    60   ~ 0
check pcb for import error
Text GLabel 2350 4150 0    60   Input ~ 0
IO0
Text GLabel 9750 3050 2    60   Input ~ 0
IO6
Text GLabel 2350 4450 0    60   Input ~ 0
IO1
Text GLabel 2350 4350 0    60   Input ~ 0
IO2
Text GLabel 2350 4250 0    60   Input ~ 0
IO3
Text GLabel 9750 4550 2    60   Input ~ 0
IO4
Text GLabel 2350 3950 0    60   Input ~ 0
IO5
$EndSCHEMATC
